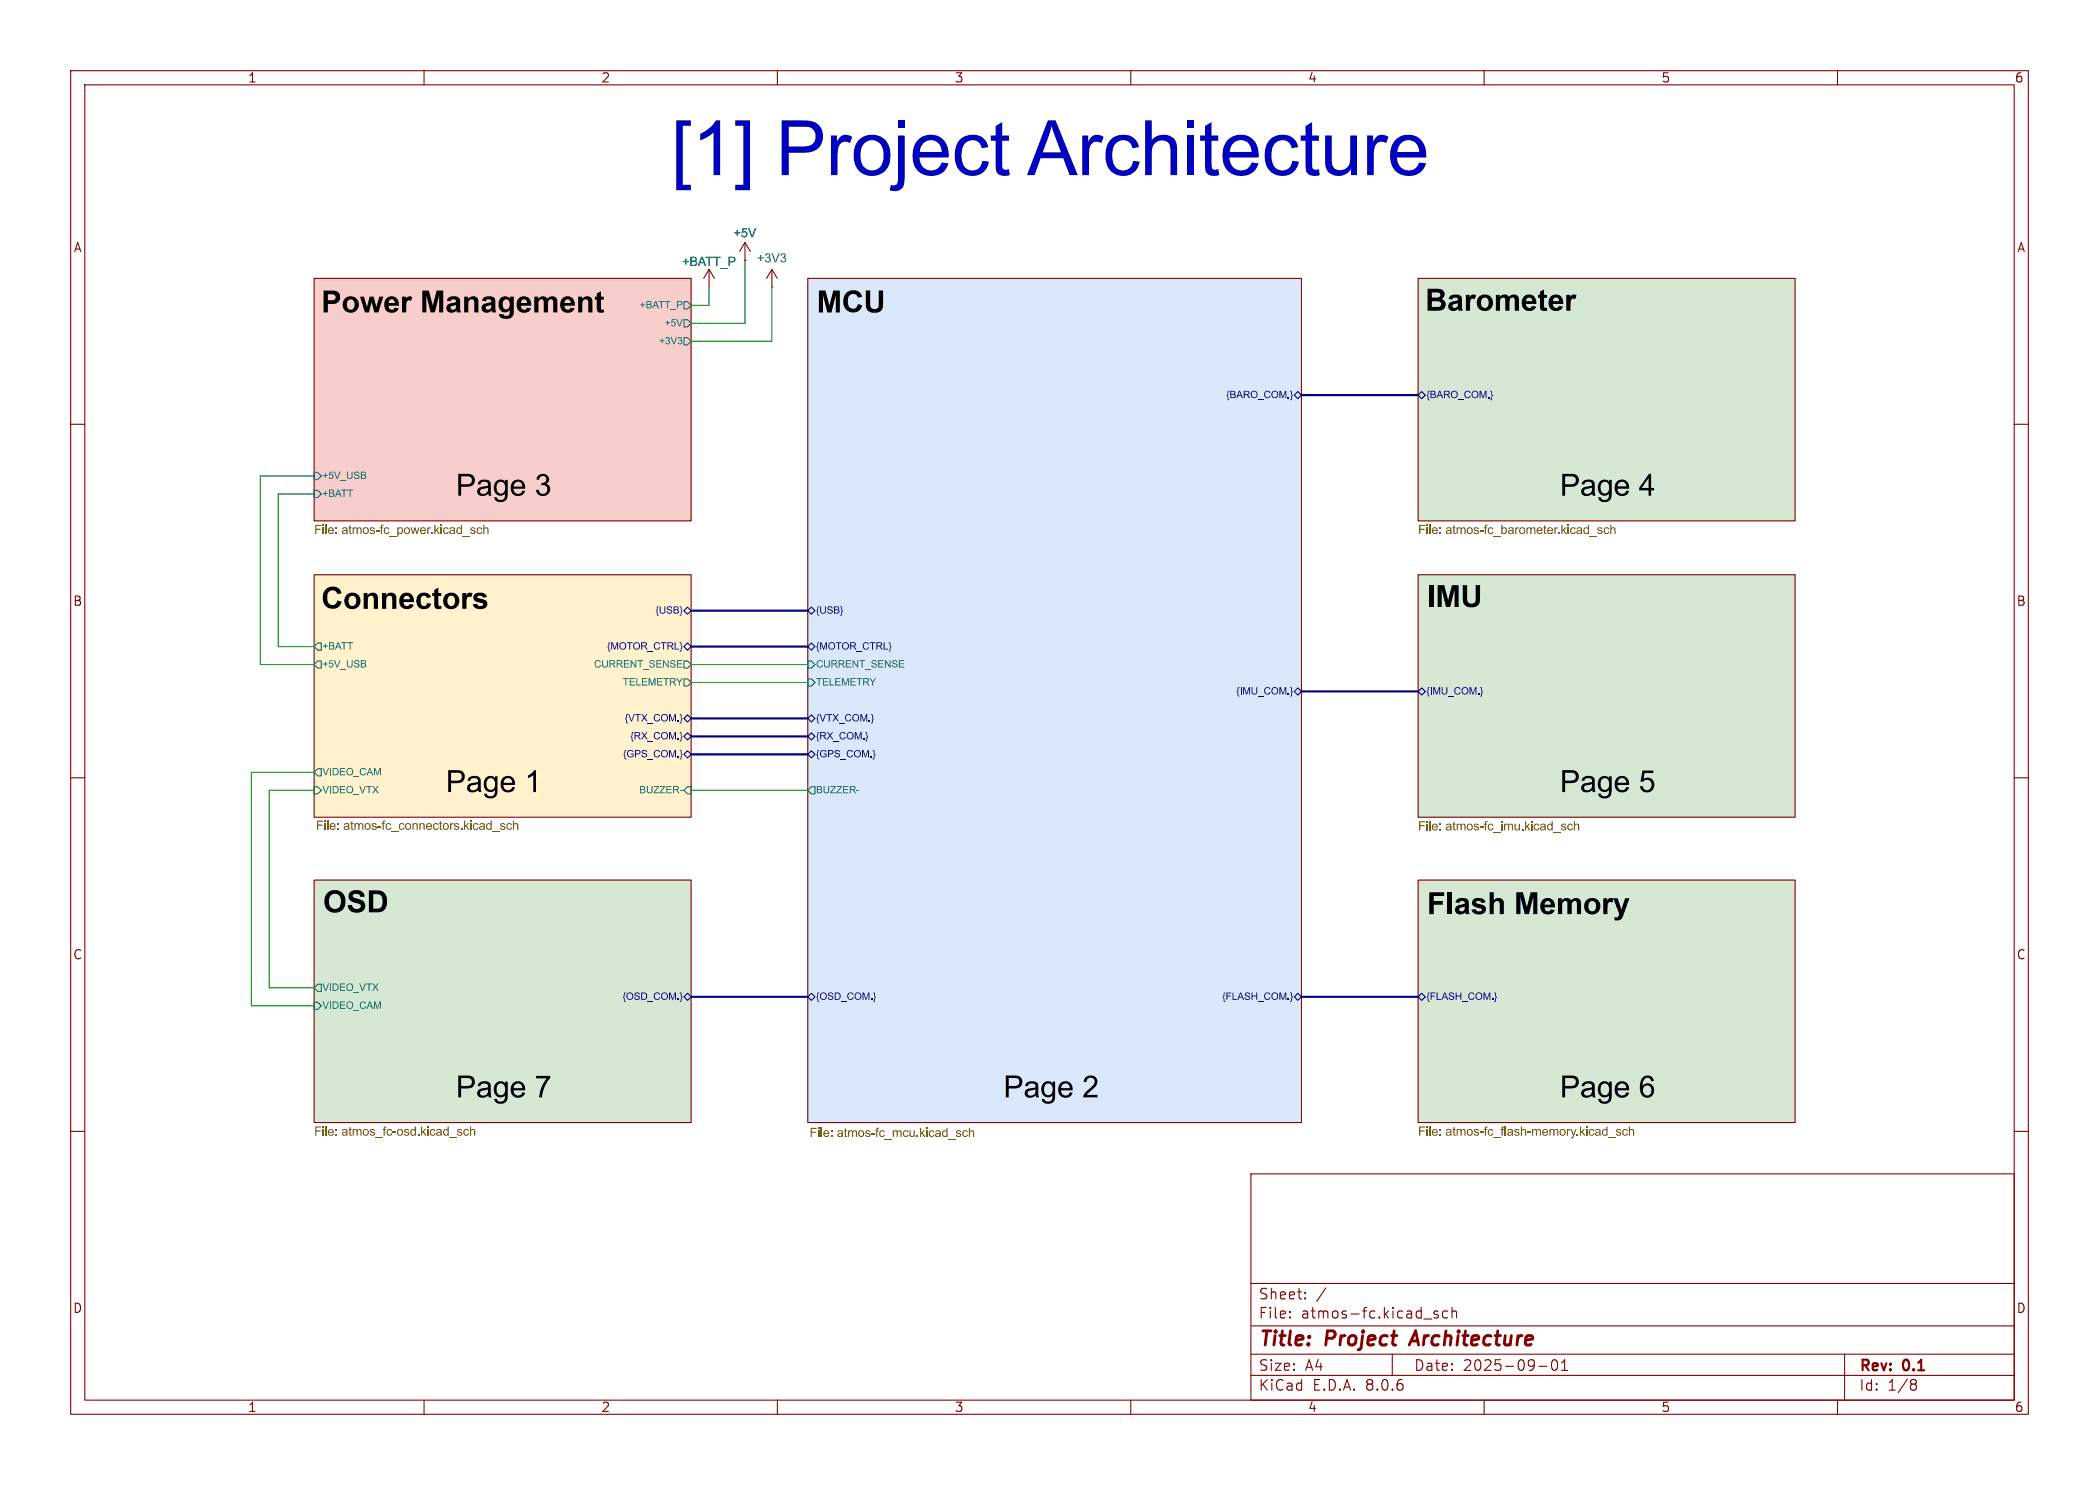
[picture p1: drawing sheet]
(kicad_sch
 (version 20231120)
 (generator "eeschema")
 (generator_version "8.0")
 (paper "A4")
 (title_block
  (title "Project Architecture")
  (date "2025-09-01")
  (rev "0.1"))
 (lib_symbols
  (symbol "0_power:+BATT_P"
   (power) (exclude_from_sim no) (in_bom no) (on_board no)
   (property "Reference" "#PWR" (at 0 3.81 0) (effects (font (size 1.27 1.27)) (hide yes)))
   (property "Value" "+BATT_P" (at 0 1.27 0) (effects (font (size 1.27 1.27))))
   (property "Footprint" "" (at 0 0 0) (effects (font (size 1.27 1.27)) (hide yes)))
   (property "Datasheet" "" (at 0 0 0) (effects (font (size 1.27 1.27)) (hide yes)))
   (property "Description" "Power symbol creates a global label with name \"+BATT_P\"" (at 0 0 0) (effects (font (size 1.27 1.27)) (hide yes)))
   (symbol "+BATT_P_0_1"
    (polyline (pts (xy -0.762 -1.27) (xy 0 0)) (stroke (width 0) (type default)) (fill (type none)))
    (polyline (pts (xy 0 -2.54) (xy 0 0)) (stroke (width 0) (type default)) (fill (type none)))
    (polyline (pts (xy 0 0) (xy 0.762 -1.27)) (stroke (width 0) (type default)) (fill (type none))))
   (symbol "+BATT_P_1_1"
    (pin power_in line (at 0 -2.54 270) (length 0) hide (name "+BATT_P" (effects (font (size 1.27 1.27)))) (number "" (effects (font (size 1.27 1.27)))))))
  (symbol "power:+3V3"
   (power)
   (pin_numbers hide)
   (pin_names
    (offset 0) hide) (exclude_from_sim no) (in_bom yes) (on_board yes)
   (property "Reference" "#PWR" (at 0 -3.81 0) (effects (font (size 1.27 1.27)) (hide yes)))
   (property "Value" "+3V3" (at 0 3.556 0) (effects (font (size 1.27 1.27))))
   (property "Footprint" "" (at 0 0 0) (effects (font (size 1.27 1.27)) (hide yes)))
   (property "Datasheet" "" (at 0 0 0) (effects (font (size 1.27 1.27)) (hide yes)))
   (property "Description" "Power symbol creates a global label with name \"+3V3\"" (at 0 0 0) (effects (font (size 1.27 1.27)) (hide yes)))
   (symbol "+3V3_0_1"
    (polyline (pts (xy -0.762 1.27) (xy 0 2.54)) (stroke (width 0) (type default)) (fill (type none)))
    (polyline (pts (xy 0 0) (xy 0 2.54)) (stroke (width 0) (type default)) (fill (type none)))
    (polyline (pts (xy 0 2.54) (xy 0.762 1.27)) (stroke (width 0) (type default)) (fill (type none))))
   (symbol "+3V3_1_1"
    (pin power_in line (at 0 0 90) (length 0) (name "~" (effects (font (size 1.27 1.27)))) (number "1" (effects (font (size 1.27 1.27)))))))
  (symbol "power:+5V"
   (power)
   (pin_numbers hide)
   (pin_names
    (offset 0) hide) (exclude_from_sim no) (in_bom yes) (on_board yes)
   (property "Reference" "#PWR" (at 0 -3.81 0) (effects (font (size 1.27 1.27)) (hide yes)))
   (property "Value" "+5V" (at 0 3.556 0) (effects (font (size 1.27 1.27))))
   (property "Footprint" "" (at 0 0 0) (effects (font (size 1.27 1.27)) (hide yes)))
   (property "Datasheet" "" (at 0 0 0) (effects (font (size 1.27 1.27)) (hide yes)))
   (property "Description" "Power symbol creates a global label with name \"+5V\"" (at 0 0 0) (effects (font (size 1.27 1.27)) (hide yes)))
   (symbol "+5V_0_1"
    (polyline (pts (xy -0.762 1.27) (xy 0 2.54)) (stroke (width 0) (type default)) (fill (type none)))
    (polyline (pts (xy 0 0) (xy 0 2.54)) (stroke (width 0) (type default)) (fill (type none)))
    (polyline (pts (xy 0 2.54) (xy 0.762 1.27)) (stroke (width 0) (type default)) (fill (type none))))
   (symbol "+5V_1_1"
    (pin power_in line (at 0 0 90) (length 0) (name "~" (effects (font (size 1.27 1.27)))) (number "1" (effects (font (size 1.27 1.27))))))))
 (wire
  (pts (xy 44.45 139.7) (xy 38.1 139.7))
  (stroke (width 0) (type default)))
 (bus
  (pts (xy 97.79 104.14) (xy 114.3 104.14))
  (stroke (width 0) (type default)))
 (wire
  (pts (xy 105.41 36.83) (xy 105.41 45.72))
  (stroke (width 0) (type default)))
 (wire
  (pts (xy 35.56 142.24) (xy 44.45 142.24))
  (stroke (width 0) (type default)))
 (wire
  (pts (xy 35.56 109.22) (xy 35.56 142.24))
  (stroke (width 0) (type default)))
 (wire
  (pts (xy 97.79 96.52) (xy 114.3 96.52))
  (stroke (width 0) (type default)))
 (wire
  (pts (xy 38.1 139.7) (xy 38.1 111.76))
  (stroke (width 0) (type default)))
 (wire
  (pts (xy 97.79 93.98) (xy 114.3 93.98))
  (stroke (width 0) (type default)))
 (wire
  (pts (xy 36.83 93.98) (xy 36.83 67.31))
  (stroke (width 0) (type default)))
 (wire
  (pts (xy 97.79 111.76) (xy 114.3 111.76))
  (stroke (width 0) (type default)))
 (wire
  (pts (xy 100.33 40.64) (xy 100.33 43.18))
  (stroke (width 0) (type default)))
 (wire
  (pts (xy 97.79 45.72) (xy 105.41 45.72))
  (stroke (width 0) (type default)))
 (bus
  (pts (xy 97.79 101.6) (xy 114.3 101.6))
  (stroke (width 0) (type default)))
 (bus
  (pts (xy 97.79 140.97) (xy 114.3 140.97))
  (stroke (width 0) (type default)))
 (wire
  (pts (xy 44.45 109.22) (xy 35.56 109.22))
  (stroke (width 0) (type default)))
 (bus
  (pts (xy 184.15 97.79) (xy 200.66 97.79))
  (stroke (width 0) (type default)))
 (wire
  (pts (xy 97.79 48.26) (xy 109.22 48.26))
  (stroke (width 0) (type default)))
 (wire
  (pts (xy 39.37 91.44) (xy 39.37 69.85))
  (stroke (width 0) (type default)))
 (bus
  (pts (xy 97.79 91.44) (xy 114.3 91.44))
  (stroke (width 0) (type default)))
 (wire
  (pts (xy 38.1 111.76) (xy 44.45 111.76))
  (stroke (width 0) (type default)))
 (wire
  (pts (xy 44.45 93.98) (xy 36.83 93.98))
  (stroke (width 0) (type default)))
 (bus
  (pts (xy 184.15 55.88) (xy 200.66 55.88))
  (stroke (width 0) (type default)))
 (bus
  (pts (xy 184.15 140.97) (xy 200.66 140.97))
  (stroke (width 0) (type default)))
 (wire
  (pts (xy 97.79 43.18) (xy 100.33 43.18))
  (stroke (width 0) (type default)))
 (wire
  (pts (xy 36.83 67.31) (xy 44.45 67.31))
  (stroke (width 0) (type default)))
 (wire
  (pts (xy 109.22 40.64) (xy 109.22 48.26))
  (stroke (width 0) (type default)))
 (wire
  (pts (xy 39.37 69.85) (xy 44.45 69.85))
  (stroke (width 0) (type default)))
 (bus
  (pts (xy 97.79 86.36) (xy 114.3 86.36))
  (stroke (width 0) (type default)))
 (bus
  (pts (xy 97.79 106.68) (xy 114.3 106.68))
  (stroke (width 0) (type default)))
 (wire
  (pts (xy 44.45 91.44) (xy 39.37 91.44))
  (stroke (width 0) (type default)))
 (text_box "Page 3"
  (exclude_from_sim no)
  (at 62.23 64.77 0)
  (size 19.05 8.89)
  (stroke (width -0.0001) (type default))
  (fill (type none))
  (effects (font
    (face "Arial") (size 3.048 3.048) (thickness 0.381) (color 0 0 0 1)) (justify left top)
   (href "#3")))
 (text_box "Page 6"
  (exclude_from_sim no)
  (at 218.44 149.86 0)
  (size 19.05 8.89)
  (stroke (width -0.0001) (type default))
  (fill (type none))
  (effects (font
    (face "Arial") (size 3.048 3.048) (thickness 0.381) (color 0 0 0 1)) (justify left top)
   (href "#6")))
 (text_box "Page 4"
  (exclude_from_sim no)
  (at 218.44 64.77 0)
  (size 19.05 8.89)
  (stroke (width -0.0001) (type default))
  (fill (type none))
  (effects (font
    (face "Arial") (size 3.048 3.048) (thickness 0.381) (color 0 0 0 1)) (justify left top)
   (href "#4")))
 (text_box "[${#}] ${TITLE}"
  (exclude_from_sim no)
  (at 11.43 11.43 0)
  (size 274.32 22.86)
  (stroke (width -0.0001) (type default))
  (fill (type none))
  (effects (font
    (face "Arial") (size 7.62 7.62)) (justify top)))
 (text_box "Page 5"
  (exclude_from_sim no)
  (at 218.44 106.68 0)
  (size 19.05 8.89)
  (stroke (width -0.0001) (type default))
  (fill (type none))
  (effects (font
    (face "Arial") (size 3.048 3.048) (thickness 0.381) (color 0 0 0 1)) (justify left top)
   (href "#5")))
 (text_box "Page 2"
  (exclude_from_sim no)
  (at 139.7 149.86 0)
  (size 19.05 8.89)
  (stroke (width -0.0001) (type default))
  (fill (type none))
  (effects (font
    (face "Arial") (size 3.048 3.048) (thickness 0.381) (color 0 0 0 1)) (justify left top)
   (href "#2")))
 (text_box "Page 1"
  (exclude_from_sim no)
  (at 55.88 106.68 0)
  (size 27.94 8.89)
  (stroke (width -0.0001) (type default))
  (fill (type none))
  (effects (font
    (face "Arial") (size 3.048 3.048) (thickness 0.381) (color 0 0 0 1)) (justify top)
   (href "#1")))
 (text_box "Page 7"
  (exclude_from_sim no)
  (at 62.23 149.86 0)
  (size 19.05 8.89)
  (stroke (width -0.0001) (type default))
  (fill (type none))
  (effects (font
    (face "Arial") (size 3.048 3.048) (thickness 0.381) (color 0 0 0 1)) (justify left top)
   (href "#7")))
 (symbol
  (lib_id "power:+3V3")
  (at 109.22 40.64 0)
  (unit 1)
  (exclude_from_sim no)
  (in_bom yes)
  (on_board yes)
  (dnp no)
  (property "Reference" "#PWR061" (at 109.22 44.45 0) (effects (font
    (face "Arial") (size 1.27 1.27)) (hide yes)))
  (property "Value" "+3V3" (at 109.22 36.576 0) (effects (font
    (face "Arial") (size 1.27 1.27))))
  (property "Footprint" "" (at 109.22 40.64 0) (effects (font
    (face "Arial") (size 1.27 1.27)) (hide yes)))
  (property "Datasheet" "" (at 109.22 40.64 0) (effects (font
    (face "Arial") (size 1.27 1.27)) (hide yes)))
  (property "Description" "Power symbol creates a global label with name \"+3V3\"" (at 109.22 40.64 0) (effects (font
    (face "Arial") (size 1.27 1.27)) (hide yes)))
  (pin "1"))
 (symbol
  (lib_id "power:+5V")
  (at 105.41 36.83 0)
  (unit 1)
  (exclude_from_sim no)
  (in_bom yes)
  (on_board yes)
  (dnp no)
  (property "Reference" "#PWR049" (at 105.41 40.64 0) (effects (font
    (face "Arial") (size 1.27 1.27)) (hide yes)))
  (property "Value" "+5V" (at 105.41 33.02 0) (effects (font
    (face "Arial") (size 1.27 1.27))))
  (property "Footprint" "" (at 105.41 36.83 0) (effects (font
    (face "Arial") (size 1.27 1.27)) (hide yes)))
  (property "Datasheet" "" (at 105.41 36.83 0) (effects (font
    (face "Arial") (size 1.27 1.27)) (hide yes)))
  (property "Description" "Power symbol creates a global label with name \"+5V\"" (at 105.41 36.83 0) (effects (font
    (face "Arial") (size 1.27 1.27)) (hide yes)))
  (pin "1"))
 (symbol
  (lib_id "0_power:+BATT_P")
  (at 100.33 38.1 0)
  (unit 1)
  (exclude_from_sim no)
  (in_bom no)
  (on_board no)
  (dnp no)
  (property "Reference" "#PWR026" (at 100.33 34.29 0) (effects (font
    (face "Arial") (size 1.27 1.27)) (hide yes)))
  (property "Value" "+BATT_P" (at 100.33 37.084 0) (effects (font
    (face "Arial") (size 1.27 1.27))))
  (property "Footprint" "" (at 100.33 38.1 0) (effects (font
    (face "Arial") (size 1.27 1.27)) (hide yes)))
  (property "Datasheet" "" (at 100.33 38.1 0) (effects (font
    (face "Arial") (size 1.27 1.27)) (hide yes)))
  (property "Description" "Power symbol creates a global label with name \"+BATT_P\"" (at 100.33 38.1 0) (effects (font
    (face "Arial") (size 1.27 1.27)) (hide yes)))
  (pin ""))
 (sheet
  (at 200.66 124.46)
  (size 53.34 34.29)
  (stroke (width 0.1524) (type solid))
  (fill (color 213 232 212 1.0000))
  (property "Sheetname" "Flash Memory" (at 201.93 129.794 0) (effects (font
    (face "Arial") (size 3.048 3.048) (thickness 0.6096)
    (bold yes) (color 0 0 0 1)) (justify left bottom)))
  (property "Sheetfile" "atmos-fc_flash-memory.kicad_sch" (at 200.66 159.3346 0) (effects (font
    (face "Arial") (size 1.27 1.27)) (justify left top)))
  (pin "{FLASH_COM.}" bidirectional (at 200.66 140.97 180) (effects (font
    (face "Arial") (size 1.016 1.016)) (justify left))))
 (sheet
  (at 44.45 124.46)
  (size 53.34 34.29)
  (stroke (width 0.1524) (type solid))
  (fill (color 213 232 212 1.0000))
  (property "Sheetname" "OSD" (at 45.72 129.54 0) (effects (font
    (face "Arial") (size 3.048 3.048) (thickness 0.6096)
    (bold yes) (color 0 0 0 1)) (justify left bottom)))
  (property "Sheetfile" "atmos_fc-osd.kicad_sch" (at 44.45 159.3346 0) (effects (font
    (face "Arial") (size 1.27 1.27)) (justify left top)))
  (pin "VIDEO_CAM" input (at 44.45 142.24 180) (effects (font
    (face "Arial") (size 1.016 1.016)) (justify left)))
  (pin "{OSD_COM.}" bidirectional (at 97.79 140.97 0) (effects (font
    (face "Arial") (size 1.016 1.016)) (justify right)))
  (pin "VIDEO_VTX" output (at 44.45 139.7 180) (effects (font
    (face "Arial") (size 1.016 1.016)) (justify left))))
 (sheet
  (at 44.45 81.28)
  (size 53.34 34.29)
  (stroke (width 0.1524) (type solid))
  (fill (color 255 242 204 1.0000))
  (property "Sheetname" "Connectors" (at 45.466 86.614 0) (effects (font
    (face "Arial") (size 3.048 3.048)
    (bold yes) (color 0 0 0 1)) (justify left bottom)))
  (property "Sheetfile" "atmos-fc_connectors.kicad_sch" (at 44.704 116.078 0) (effects (font
    (face "Arial") (size 1.27 1.27)) (justify left top)))
  (pin "{GPS_COM.}" bidirectional (at 97.79 106.68 0) (effects (font
    (face "Arial") (size 1.016 1.016)) (justify right)))
  (pin "{RX_COM.}" bidirectional (at 97.79 104.14 0) (effects (font
    (face "Arial") (size 1.016 1.016)) (justify right)))
  (pin "+5V_USB" output (at 44.45 93.98 180) (effects (font
    (face "Arial") (size 1.016 1.016)) (justify left)))
  (pin "+BATT" output (at 44.45 91.44 180) (effects (font
    (face "Arial") (size 1.016 1.016)) (justify left)))
  (pin "{USB}" bidirectional (at 97.79 86.36 0) (effects (font
    (face "Arial") (size 1.016 1.016)) (justify right)))
  (pin "{VTX_COM.}" bidirectional (at 97.79 101.6 0) (effects (font
    (face "Arial") (size 1.016 1.016)) (justify right)))
  (pin "VIDEO_VTX" input (at 44.45 111.76 180) (effects (font
    (face "Arial") (size 1.016 1.016)) (justify left)))
  (pin "CURRENT_SENSE" output (at 97.79 93.98 0) (effects (font
    (face "Arial") (size 1.016 1.016)) (justify right)))
  (pin "TELEMETRY" output (at 97.79 96.52 0) (effects (font
    (face "Arial") (size 1.016 1.016)) (justify right)))
  (pin "VIDEO_CAM" output (at 44.45 109.22 180) (effects (font
    (face "Arial") (size 1.016 1.016)) (justify left)))
  (pin "{MOTOR_CTRL}" bidirectional (at 97.79 91.44 0) (effects (font
    (face "Arial") (size 1.016 1.016)) (justify right)))
  (pin "BUZZER-" input (at 97.79 111.76 0) (effects (font
    (face "Arial") (size 1.016 1.016)) (justify right))))
 (sheet
  (at 200.66 39.37)
  (size 53.34 34.29)
  (stroke (width 0.1524) (type solid))
  (fill (color 213 232 212 1.0000))
  (property "Sheetname" "Barometer" (at 201.676 44.45 0) (effects (font
    (face "Arial") (size 3.048 3.048) (thickness 0.6096)
    (bold yes) (color 0 0 0 1)) (justify left bottom)))
  (property "Sheetfile" "atmos-fc_barometer.kicad_sch" (at 200.66 74.2446 0) (effects (font
    (face "Arial") (size 1.27 1.27)) (justify left top)))
  (pin "{BARO_COM.}" bidirectional (at 200.66 55.88 180) (effects (font
    (face "Arial") (size 1.016 1.016)) (justify left))))
 (sheet
  (at 200.66 81.28)
  (size 53.34 34.29)
  (stroke (width 0.1524) (type solid))
  (fill (color 213 232 212 1.0000))
  (property "Sheetname" "IMU" (at 201.93 86.36 0) (effects (font
    (face "Arial") (size 3.048 3.048) (thickness 0.6096)
    (bold yes) (color 0 0 0 1)) (justify left bottom)))
  (property "Sheetfile" "atmos-fc_imu.kicad_sch" (at 200.66 116.1546 0) (effects (font
    (face "Arial") (size 1.27 1.27)) (justify left top)))
  (pin "{IMU_COM.}" bidirectional (at 200.66 97.79 180) (effects (font
    (face "Arial") (size 1.016 1.016)) (justify left))))
 (sheet
  (at 114.3 39.37)
  (size 69.85 119.38)
  (stroke (width 0.1524) (type solid))
  (fill (color 218 232 252 1.0000))
  (property "Sheetname" "MCU" (at 115.57 44.704 0) (effects (font
    (face "Arial") (size 3.048 3.048) (thickness 0.6096)
    (bold yes) (color 0 0 0 1)) (justify left bottom)))
  (property "Sheetfile" "atmos-fc_mcu.kicad_sch" (at 114.554 159.512 0) (effects (font
    (face "Arial") (size 1.27 1.27)) (justify left top)))
  (pin "TELEMETRY" input (at 114.3 96.52 180) (effects (font
    (face "Arial") (size 1.016 1.016)) (justify left)))
  (pin "CURRENT_SENSE" input (at 114.3 93.98 180) (effects (font
    (face "Arial") (size 1.016 1.016)) (justify left)))
  (pin "{USB}" bidirectional (at 114.3 86.36 180) (effects (font
    (face "Arial") (size 1.016 1.016)) (justify left)))
  (pin "{RX_COM.}" bidirectional (at 114.3 104.14 180) (effects (font
    (face "Arial") (size 1.016 1.016)) (justify left)))
  (pin "{GPS_COM.}" bidirectional (at 114.3 106.68 180) (effects (font
    (face "Arial") (size 1.016 1.016)) (justify left)))
  (pin "{VTX_COM.}" bidirectional (at 114.3 101.6 180) (effects (font
    (face "Arial") (size 1.016 1.016)) (justify left)))
  (pin "{OSD_COM.}" bidirectional (at 114.3 140.97 180) (effects (font
    (face "Arial") (size 1.016 1.016)) (justify left)))
  (pin "{FLASH_COM.}" bidirectional (at 184.15 140.97 0) (effects (font
    (face "Arial") (size 1.016 1.016)) (justify right)))
  (pin "{IMU_COM.}" bidirectional (at 184.15 97.79 0) (effects (font
    (face "Arial") (size 1.016 1.016)) (justify right)))
  (pin "{MOTOR_CTRL}" bidirectional (at 114.3 91.44 180) (effects (font
    (face "Arial") (size 1.016 1.016)) (justify left)))
  (pin "{BARO_COM.}" bidirectional (at 184.15 55.88 0) (effects (font
    (face "Arial") (size 1.016 1.016)) (justify right)))
  (pin "BUZZER-" output (at 114.3 111.76 180) (effects (font
    (face "Arial") (size 1.016 1.016)) (justify left))))
 (sheet
  (at 44.45 39.37)
  (size 53.34 34.29)
  (stroke (width 0.1524) (type solid))
  (fill (color 248 206 204 1.0000))
  (property "Sheetname" "Power Management" (at 45.466 44.704 0) (effects (font
    (face "Arial") (size 3.048 3.048) (thickness 0.6096)
    (bold yes) (color 0 0 0 1)) (justify left bottom)))
  (property "Sheetfile" "atmos-fc_power.kicad_sch" (at 44.45 74.2446 0) (effects (font
    (face "Arial") (size 1.27 1.27)) (justify left top)))
  (pin "+5V" output (at 97.79 45.72 0) (effects (font
    (face "Arial") (size 1.016 1.016)) (justify right)))
  (pin "+3V3" output (at 97.79 48.26 0) (effects (font
    (face "Arial") (size 1.016 1.016)) (justify right)))
  (pin "+BATT" input (at 44.45 69.85 180) (effects (font
    (face "Arial") (size 1.016 1.016)) (justify left)))
  (pin "+5V_USB" input (at 44.45 67.31 180) (effects (font
    (face "Arial") (size 1.016 1.016)) (justify left)))
  (pin "+BATT_P" output (at 97.79 43.18 0) (effects (font
    (face "Arial") (size 1.016 1.016)) (justify right))))
 (sheet_instances
  (path ""
   (page "1"))))
